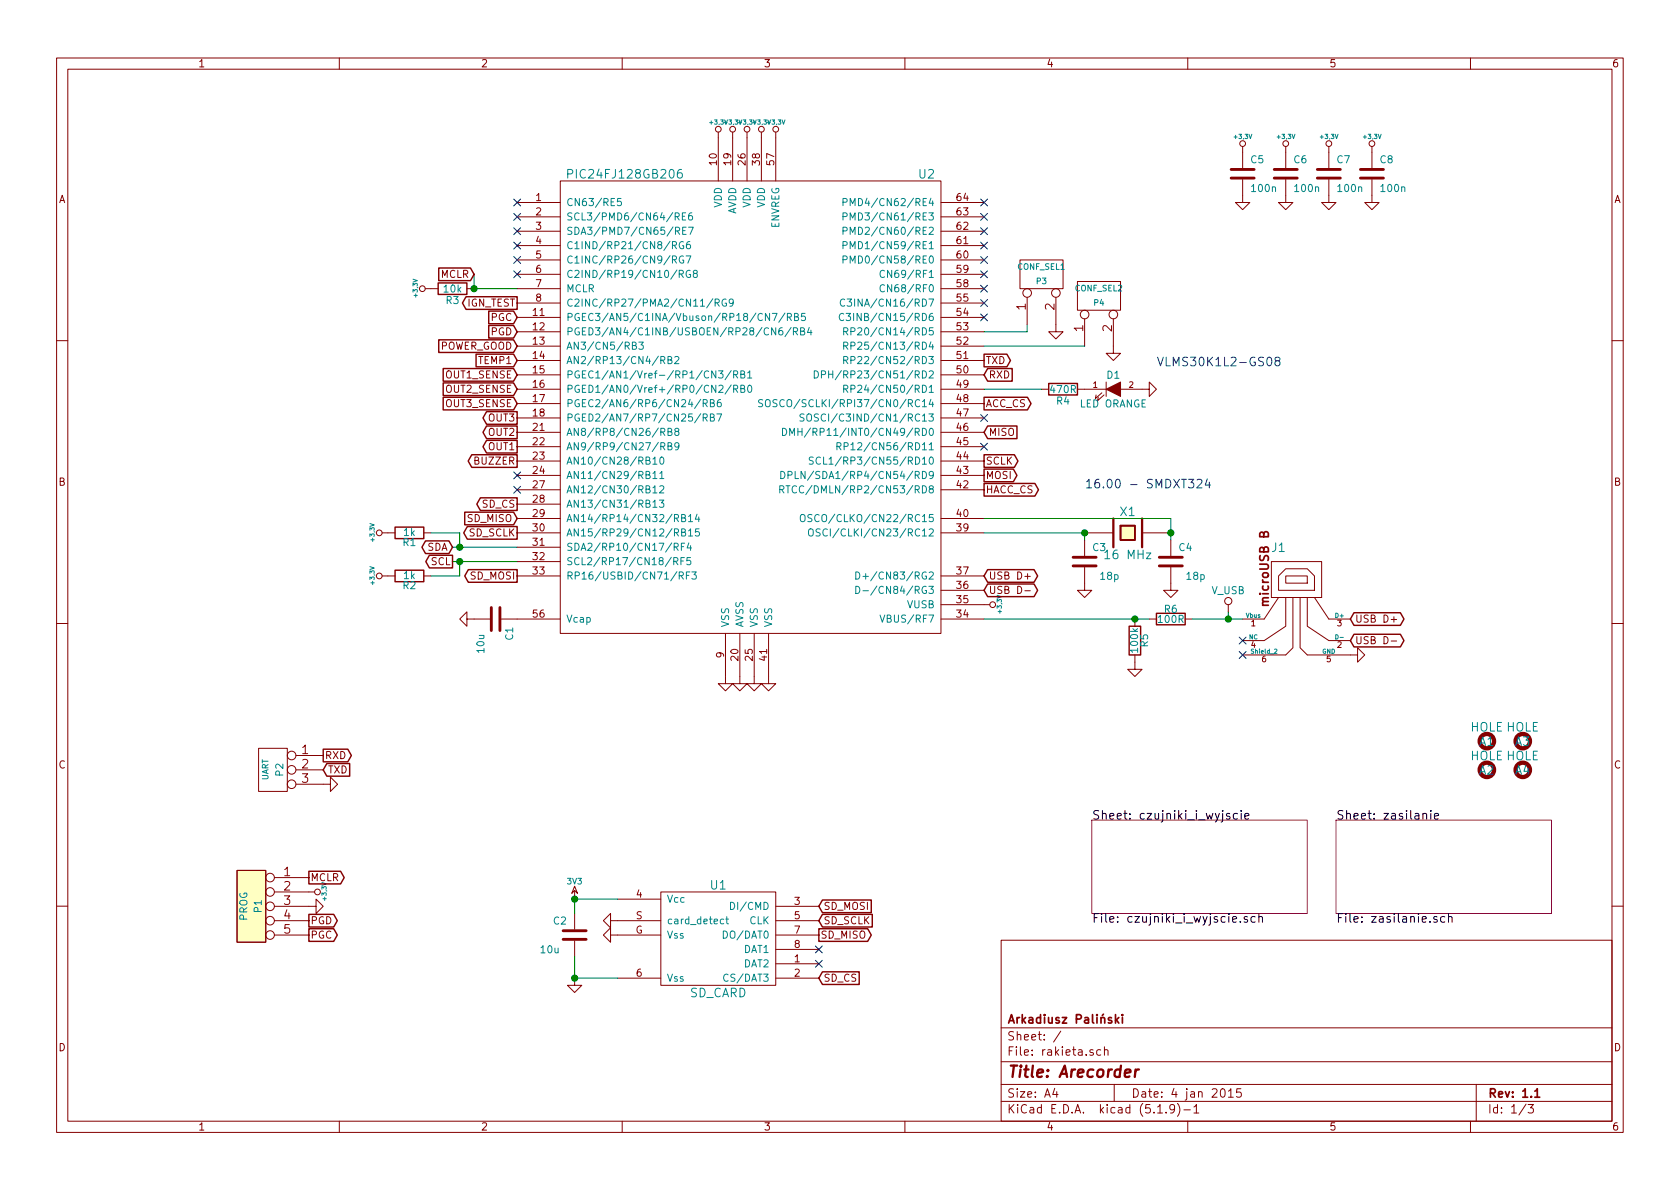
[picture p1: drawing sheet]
EESchema Schematic File Version 4
LIBS:rakieta-cache
EELAYER 30 0
EELAYER END
$Descr A4 11693 8268
encoding utf-8
Sheet 1 3
Title "Arecorder"
Date "4 jan 2015"
Rev "1.1"
Comp "Arkadiusz Paliński"
Comment1 ""
Comment2 ""
Comment3 ""
Comment4 ""
$EndDescr
$Sheet
S 7600 5700 1500 650 
U 4D18A1F3
F0 "czujniki_i_wyjscie" 60
F1 "czujniki_i_wyjscie.sch" 60
$EndSheet
$Comp
L power:GND #PWR034
U 1 1
P 9250 1350
F 0 "#PWR034" H 9250 1350 30  0001 C CNN
F 1 "GND" H 9250 1280 30  0001 C CNN
F 2 "" H 9250 1350 60  0001 C CNN
F 3 "" H 9250 1350 60  0001 C CNN
	1    9250 1350
	1    0    0    -1  
$EndComp
$Comp
L power:GND #PWR032
U 1 1
P 8950 1350
F 0 "#PWR032" H 8950 1350 30  0001 C CNN
F 1 "GND" H 8950 1280 30  0001 C CNN
F 2 "" H 8950 1350 60  0001 C CNN
F 3 "" H 8950 1350 60  0001 C CNN
	1    8950 1350
	1    0    0    -1  
$EndComp
$Comp
L power:GND #PWR030
U 1 1
P 8650 1350
F 0 "#PWR030" H 8650 1350 30  0001 C CNN
F 1 "GND" H 8650 1280 30  0001 C CNN
F 2 "" H 8650 1350 60  0001 C CNN
F 3 "" H 8650 1350 60  0001 C CNN
	1    8650 1350
	1    0    0    -1  
$EndComp
$Comp
L rakieta-rescue:+3,3V #PWR029
U 1 1
P 8650 1050
F 0 "#PWR029" H 8650 1010 30  0001 C CNN
F 1 "+3,3V" H 8650 1160 30  0000 C CNN
F 2 "" H 8650 1050 60  0001 C CNN
F 3 "" H 8650 1050 60  0001 C CNN
	1    8650 1050
	1    0    0    -1  
$EndComp
$Comp
L rakieta-rescue:+3,3V #PWR031
U 1 1
P 8950 1050
F 0 "#PWR031" H 8950 1010 30  0001 C CNN
F 1 "+3,3V" H 8950 1160 30  0000 C CNN
F 2 "" H 8950 1050 60  0001 C CNN
F 3 "" H 8950 1050 60  0001 C CNN
	1    8950 1050
	1    0    0    -1  
$EndComp
$Comp
L rakieta-rescue:+3,3V #PWR033
U 1 1
P 9250 1050
F 0 "#PWR033" H 9250 1010 30  0001 C CNN
F 1 "+3,3V" H 9250 1160 30  0000 C CNN
F 2 "" H 9250 1050 60  0001 C CNN
F 3 "" H 9250 1050 60  0001 C CNN
	1    9250 1050
	1    0    0    -1  
$EndComp
$Comp
L rakieta-rescue:3V3 #PWR08
U 1 1
P 4000 6250
F 0 "#PWR08" H 4000 6350 40  0001 C CNN
F 1 "3V3" H 4000 6375 40  0000 C CNN
F 2 "" H 4000 6250 60  0001 C CNN
F 3 "" H 4000 6250 60  0001 C CNN
	1    4000 6250
	1    0    0    -1  
$EndComp
Text GLabel 6850 2500 2    50   Output ~ 0
TXD
Text GLabel 6850 2600 2    50   Input ~ 0
RXD
Text GLabel 2250 5250 2    50   Output ~ 0
RXD
Text GLabel 2250 5350 2    50   Input ~ 0
TXD
Text Notes 7550 3400 0    60   ~ 0
16.00 - SMDXT324
Text GLabel 3600 3500 0    50   Output ~ 0
SD_CS
Text GLabel 3600 4000 0    50   Output ~ 0
SD_MOSI
Text GLabel 3600 3700 0    50   Output ~ 0
SD_SCLK
Text GLabel 3600 3600 0    50   Input ~ 0
SD_MISO
Text GLabel 5700 6800 2    50   Input ~ 0
SD_CS
Text GLabel 5700 6500 2    50   Output ~ 0
SD_MISO
Text GLabel 5700 6400 2    50   Input ~ 0
SD_SCLK
Text GLabel 5700 6300 2    50   Input ~ 0
SD_MOSI
Text GLabel 6850 3200 2    50   Output ~ 0
SCLK
Text GLabel 6850 3300 2    50   Output ~ 0
MOSI
Text GLabel 2150 6500 2    50   Output ~ 0
PGC
Text GLabel 2150 6400 2    50   Output ~ 0
PGD
$Comp
L power:GND #PWR02
U 1 1
P 2150 6300
F 0 "#PWR02" H 2150 6300 30  0001 C CNN
F 1 "GND" H 2150 6230 30  0001 C CNN
F 2 "" H 2150 6300 60  0001 C CNN
F 3 "" H 2150 6300 60  0001 C CNN
	1    2150 6300
	0    -1   1    0   
$EndComp
$Comp
L rakieta-rescue:+3,3V #PWR01
U 1 1
P 2150 6200
F 0 "#PWR01" H 2150 6160 30  0001 C CNN
F 1 "+3,3V" H 2150 6310 30  0000 C CNN
F 2 "" H 2150 6200 60  0001 C CNN
F 3 "" H 2150 6200 60  0001 C CNN
	1    2150 6200
	0    1    -1   0   
$EndComp
$Comp
L rakieta-rescue:CONN_5 P1
U 1 1
P 1750 6300
F 0 "P1" V 1700 6300 50  0000 C CNN
F 1 "PROG" V 1800 6300 50  0000 C CNN
F 2 "arek:conn_goldpin_5" H 1750 6300 60  0001 C CNN
F 3 "" H 1750 6300 60  0001 C CNN
	1    1750 6300
	-1   0    0    -1  
$EndComp
Text GLabel 6850 3400 2    50   Output ~ 0
HACC_CS
Text GLabel 3600 2800 0    50   Input ~ 0
OUT3_SENSE
Text GLabel 3600 2700 0    50   Input ~ 0
OUT2_SENSE
Text GLabel 3600 2600 0    50   Input ~ 0
OUT1_SENSE
$Comp
L rakieta-rescue:+3,3V #PWR04
U 1 1
P 2700 3700
F 0 "#PWR04" H 2700 3660 30  0001 C CNN
F 1 "+3,3V" H 2700 3810 30  0000 C CNN
F 2 "" H 2700 3700 60  0001 C CNN
F 3 "" H 2700 3700 60  0001 C CNN
	1    2700 3700
	0    -1   1    0   
$EndComp
$Comp
L rakieta-rescue:+3,3V #PWR05
U 1 1
P 2700 4000
F 0 "#PWR05" H 2700 3960 30  0001 C CNN
F 1 "+3,3V" H 2700 4110 30  0000 C CNN
F 2 "" H 2700 4000 60  0001 C CNN
F 3 "" H 2700 4000 60  0001 C CNN
	1    2700 4000
	0    -1   1    0   
$EndComp
$Comp
L Device:R R1
U 1 1
P 2850 3700
F 0 "R1" V 2780 3700 50  0000 C CNN
F 1 "1k" V 2850 3700 50  0000 C CNN
F 2 "arek:SM0603" H 2850 3700 60  0001 C CNN
F 3 "" H 2850 3700 60  0001 C CNN
	1    2850 3700
	0    -1   -1   0   
$EndComp
$Comp
L Device:R R2
U 1 1
P 2850 4000
F 0 "R2" V 2780 4000 50  0000 C CNN
F 1 "1k" V 2850 4000 50  0000 C CNN
F 2 "arek:SM0603" H 2850 4000 60  0001 C CNN
F 3 "" H 2850 4000 60  0001 C CNN
	1    2850 4000
	0    -1   -1   0   
$EndComp
$Comp
L power:GND #PWR027
U 1 1
P 8150 4050
F 0 "#PWR027" H 8150 4050 30  0001 C CNN
F 1 "GND" H 8150 3980 30  0001 C CNN
F 2 "" H 8150 4050 60  0001 C CNN
F 3 "" H 8150 4050 60  0001 C CNN
	1    8150 4050
	1    0    0    -1  
$EndComp
$Comp
L power:GND #PWR023
U 1 1
P 7550 4050
F 0 "#PWR023" H 7550 4050 30  0001 C CNN
F 1 "GND" H 7550 3980 30  0001 C CNN
F 2 "" H 7550 4050 60  0001 C CNN
F 3 "" H 7550 4050 60  0001 C CNN
	1    7550 4050
	1    0    0    -1  
$EndComp
$Comp
L Device:C C4
U 1 1
P 8150 3900
F 0 "C4" H 8200 4000 50  0000 L CNN
F 1 "18p" H 8250 3800 50  0000 L CNN
F 2 "arek:SM0603" H 8150 3900 60  0001 C CNN
F 3 "" H 8150 3900 60  0001 C CNN
	1    8150 3900
	1    0    0    -1  
$EndComp
$Comp
L Device:C C3
U 1 1
P 7550 3900
F 0 "C3" H 7600 4000 50  0000 L CNN
F 1 "18p" H 7650 3800 50  0000 L CNN
F 2 "arek:SM0603" H 7550 3900 60  0001 C CNN
F 3 "" H 7550 3900 60  0001 C CNN
	1    7550 3900
	1    0    0    -1  
$EndComp
$Comp
L rakieta-rescue:CRYSTAL X1
U 1 1
P 7850 3700
F 0 "X1" H 7850 3850 60  0000 C CNN
F 1 "16 MHz" H 7850 3550 60  0000 C CNN
F 2 "arek:HC-3.4x2.7" H 7850 3700 60  0001 C CNN
F 3 "" H 7850 3700 60  0001 C CNN
	1    7850 3700
	1    0    0    -1  
$EndComp
$Comp
L Device:C C2
U 1 1
P 4000 6500
F 0 "C2" H 4050 6600 50  0000 L CNN
F 1 "10u" H 4100 6400 50  0000 L CNN
F 2 "arek:SM0805" H 4000 6500 60  0001 C CNN
F 3 "" H 4000 6500 60  0001 C CNN
	1    4000 6500
	-1   0    0    -1  
$EndComp
$Comp
L power:GND #PWR07
U 1 1
P 3300 4300
F 0 "#PWR07" H 3300 4300 30  0001 C CNN
F 1 "GND" H 3300 4230 30  0001 C CNN
F 2 "" H 3300 4300 60  0001 C CNN
F 3 "" H 3300 4300 60  0001 C CNN
	1    3300 4300
	0    1    1    0   
$EndComp
$Comp
L Device:C C1
U 1 1
P 3450 4300
F 0 "C1" H 3500 4400 50  0000 L CNN
F 1 "10u" H 3550 4200 50  0000 L CNN
F 2 "arek:SM0805" H 3450 4300 60  0001 C CNN
F 3 "" H 3450 4300 60  0001 C CNN
	1    3450 4300
	0    1    1    0   
$EndComp
$Comp
L rakieta-rescue:CONN_3 P2
U 1 1
P 1900 5350
F 0 "P2" V 1850 5350 50  0000 C CNN
F 1 "UART" V 1950 5350 40  0000 C CNN
F 2 "arek:conn_goldpin_3" H 1900 5350 60  0001 C CNN
F 3 "" H 1900 5350 60  0001 C CNN
	1    1900 5350
	-1   0    0    -1  
$EndComp
Text GLabel 3150 3900 0    50   Output ~ 0
SCL
Text GLabel 3150 3800 0    50   BiDi ~ 0
SDA
Text GLabel 6850 2800 2    50   Output ~ 0
ACC_CS
Text GLabel 3600 2300 0    50   Input ~ 0
PGD
Text GLabel 3600 2200 0    50   Input ~ 0
PGC
Text GLabel 2150 6100 2    50   Output ~ 0
MCLR
$Comp
L Device:C C5
U 1 1
P 8650 1200
F 0 "C5" H 8700 1300 50  0000 L CNN
F 1 "100n" H 8700 1100 50  0000 L CNN
F 2 "arek:SM0603" H 8650 1200 60  0001 C CNN
F 3 "" H 8650 1200 60  0001 C CNN
	1    8650 1200
	1    0    0    -1  
$EndComp
$Comp
L Device:C C7
U 1 1
P 9250 1200
F 0 "C7" H 9300 1300 50  0000 L CNN
F 1 "100n" H 9300 1100 50  0000 L CNN
F 2 "arek:SM0603" H 9250 1200 60  0001 C CNN
F 3 "" H 9250 1200 60  0001 C CNN
	1    9250 1200
	1    0    0    -1  
$EndComp
$Comp
L power:GND #PWR03
U 1 1
P 2250 5450
F 0 "#PWR03" H 2250 5450 30  0001 C CNN
F 1 "GND" H 2250 5380 30  0001 C CNN
F 2 "" H 2250 5450 60  0001 C CNN
F 3 "" H 2250 5450 60  0001 C CNN
	1    2250 5450
	0    -1   1    0   
$EndComp
Text Notes 8050 2550 0    60   ~ 0
VLMS30K1L2-GS08
Text GLabel 3600 2400 0    50   Input ~ 0
POWER_GOOD
Text GLabel 3600 3200 0    50   Output ~ 0
BUZZER
Text GLabel 3600 2100 0    50   Output ~ 0
IGN_TEST
$Comp
L rakieta-rescue:HOLE A3
U 1 1
P 10600 5150
F 0 "A3" H 10600 5150 60  0000 C CNN
F 1 "HOLE" H 10600 5250 60  0000 C CNN
F 2 "arek:HOLE_3mm" H 10600 5150 60  0001 C CNN
F 3 "" H 10600 5150 60  0001 C CNN
	1    10600 5150
	1    0    0    -1  
$EndComp
$Comp
L rakieta-rescue:HOLE A4
U 1 1
P 10600 5350
F 0 "A4" H 10600 5350 60  0000 C CNN
F 1 "HOLE" H 10600 5450 60  0000 C CNN
F 2 "arek:HOLE_3mm" H 10600 5350 60  0001 C CNN
F 3 "" H 10600 5350 60  0001 C CNN
	1    10600 5350
	1    0    0    -1  
$EndComp
$Comp
L rakieta-rescue:HOLE A2
U 1 1
P 10350 5350
F 0 "A2" H 10350 5350 60  0000 C CNN
F 1 "HOLE" H 10350 5450 60  0000 C CNN
F 2 "arek:HOLE_3mm" H 10350 5350 60  0001 C CNN
F 3 "" H 10350 5350 60  0001 C CNN
	1    10350 5350
	1    0    0    -1  
$EndComp
$Comp
L rakieta-rescue:HOLE A1
U 1 1
P 10350 5150
F 0 "A1" H 10350 5150 60  0000 C CNN
F 1 "HOLE" H 10350 5250 60  0000 C CNN
F 2 "arek:HOLE_3mm" H 10350 5150 60  0001 C CNN
F 3 "" H 10350 5150 60  0001 C CNN
	1    10350 5150
	1    0    0    -1  
$EndComp
$Comp
L Device:R R4
U 1 1
P 7400 2700
F 0 "R4" V 7480 2700 50  0000 C CNN
F 1 "470R" V 7400 2700 50  0000 C CNN
F 2 "arek:SM0603" H 7400 2700 60  0001 C CNN
F 3 "" H 7400 2700 60  0001 C CNN
	1    7400 2700
	0    1    1    0   
$EndComp
$Comp
L rakieta-rescue:LED D1
U 1 1
P 7750 2700
F 0 "D1" H 7750 2800 50  0000 C CNN
F 1 "LED ORANGE" H 7750 2600 50  0000 C CNN
F 2 "arek:SM1210_DIODE" H 7750 2700 60  0001 C CNN
F 3 "" H 7750 2700 60  0001 C CNN
	1    7750 2700
	1    0    0    -1  
$EndComp
$Comp
L power:GND #PWR026
U 1 1
P 7950 2700
F 0 "#PWR026" H 7950 2700 30  0001 C CNN
F 1 "GND" H 7950 2630 30  0001 C CNN
F 2 "" H 7950 2700 60  0001 C CNN
F 3 "" H 7950 2700 60  0001 C CNN
	1    7950 2700
	0    -1   -1   0   
$EndComp
Text GLabel 6850 3000 2    50   Input ~ 0
MISO
Text GLabel 3600 2500 0    50   Input ~ 0
TEMP1
NoConn ~ 5700 6700
NoConn ~ 5700 6600
$Comp
L power:GND #PWR09
U 1 1
P 4000 6800
F 0 "#PWR09" H 4000 6800 30  0001 C CNN
F 1 "GND" H 4000 6730 30  0001 C CNN
F 2 "" H 4000 6800 60  0001 C CNN
F 3 "" H 4000 6800 60  0001 C CNN
	1    4000 6800
	1    0    0    -1  
$EndComp
Text GLabel 3600 2900 0    50   Output ~ 0
OUT3
Text GLabel 3600 3000 0    50   Output ~ 0
OUT2
Text GLabel 3600 3100 0    50   Output ~ 0
OUT1
$Sheet
S 9300 5700 1500 650 
U 4D189484
F0 "zasilanie" 60
F1 "zasilanie.sch" 60
$EndSheet
$Comp
L Device:C C6
U 1 1
P 8950 1200
F 0 "C6" H 9000 1300 50  0000 L CNN
F 1 "100n" H 9000 1100 50  0000 L CNN
F 2 "arek:SM0603" H 8950 1200 60  0001 C CNN
F 3 "" H 8950 1200 60  0001 C CNN
	1    8950 1200
	1    0    0    -1  
$EndComp
$Comp
L rakieta-rescue:SD_CARD U1
U 1 1
P 5000 6550
F 0 "U1" H 5000 6950 60  0000 C CNN
F 1 "SD_CARD" H 5000 6200 60  0000 C CNN
F 2 "arek:MICRO_SD_CARD_SLOT" H 5000 6550 60  0001 C CNN
F 3 "" H 5000 6550 60  0001 C CNN
	1    5000 6550
	1    0    0    -1  
$EndComp
$Comp
L rakieta-rescue:+3,3V #PWR06
U 1 1
P 3000 2000
F 0 "#PWR06" H 3000 1960 30  0001 C CNN
F 1 "+3,3V" H 3000 2110 30  0000 C CNN
F 2 "" H 3000 2000 60  0001 C CNN
F 3 "" H 3000 2000 60  0001 C CNN
	1    3000 2000
	0    -1   -1   0   
$EndComp
$Comp
L Device:R R3
U 1 1
P 3150 2000
F 0 "R3" V 3230 2000 50  0000 C CNN
F 1 "10k" V 3150 2000 50  0000 C CNN
F 2 "arek:SM0603" H 3150 2000 60  0001 C CNN
F 3 "" H 3150 2000 60  0001 C CNN
	1    3150 2000
	0    1    1    0   
$EndComp
Text GLabel 3300 1900 0    50   Input ~ 0
MCLR
$Comp
L rakieta-rescue:CONN_2 P3
U 1 1
P 7250 1900
F 0 "P3" V 7200 1900 40  0000 C CNN
F 1 "CONF_SEL1" V 7300 1900 40  0000 C CNN
F 2 "arek:conn_goldpin_2" H 7250 1900 60  0001 C CNN
F 3 "" H 7250 1900 60  0000 C CNN
	1    7250 1900
	0    -1   -1   0   
$EndComp
$Comp
L rakieta-rescue:CONN_2 P4
U 1 1
P 7650 2050
F 0 "P4" V 7600 2050 40  0000 C CNN
F 1 "CONF_SEL2" V 7700 2050 40  0000 C CNN
F 2 "arek:conn_goldpin_2" H 7650 2050 60  0001 C CNN
F 3 "" H 7650 2050 60  0000 C CNN
	1    7650 2050
	0    -1   -1   0   
$EndComp
$Comp
L power:GND #PWR022
U 1 1
P 7350 2250
F 0 "#PWR022" H 7350 2250 30  0001 C CNN
F 1 "GND" H 7350 2180 30  0001 C CNN
F 2 "" H 7350 2250 60  0001 C CNN
F 3 "" H 7350 2250 60  0001 C CNN
	1    7350 2250
	1    0    0    -1  
$EndComp
$Comp
L power:GND #PWR024
U 1 1
P 7750 2400
F 0 "#PWR024" H 7750 2400 30  0001 C CNN
F 1 "GND" H 7750 2330 30  0001 C CNN
F 2 "" H 7750 2400 60  0001 C CNN
F 3 "" H 7750 2400 60  0001 C CNN
	1    7750 2400
	1    0    0    -1  
$EndComp
$Comp
L rakieta-rescue:PIC24FJ128GB206 U2
U 1 1
P 5200 2800
F 0 "U2" H 6450 4400 60  0000 C CNN
F 1 "PIC24FJ128GB206" H 4350 4400 60  0000 C CNN
F 2 "arek:TQFP_64" H 5100 2200 60  0001 C CNN
F 3 "~" H 5100 2200 60  0000 C CNN
	1    5200 2800
	1    0    0    -1  
$EndComp
$Comp
L rakieta-rescue:+3,3V #PWR020
U 1 1
P 5400 950
F 0 "#PWR020" H 5400 910 30  0001 C CNN
F 1 "+3,3V" H 5400 1060 30  0000 C CNN
F 2 "" H 5400 950 60  0001 C CNN
F 3 "" H 5400 950 60  0001 C CNN
	1    5400 950 
	1    0    0    -1  
$EndComp
$Comp
L rakieta-rescue:+3,3V #PWR018
U 1 1
P 5300 950
F 0 "#PWR018" H 5300 910 30  0001 C CNN
F 1 "+3,3V" H 5300 1060 30  0000 C CNN
F 2 "" H 5300 950 60  0001 C CNN
F 3 "" H 5300 950 60  0001 C CNN
	1    5300 950 
	1    0    0    -1  
$EndComp
$Comp
L rakieta-rescue:+3,3V #PWR016
U 1 1
P 5200 950
F 0 "#PWR016" H 5200 910 30  0001 C CNN
F 1 "+3,3V" H 5200 1060 30  0000 C CNN
F 2 "" H 5200 950 60  0001 C CNN
F 3 "" H 5200 950 60  0001 C CNN
	1    5200 950 
	1    0    0    -1  
$EndComp
$Comp
L rakieta-rescue:+3,3V #PWR014
U 1 1
P 5100 950
F 0 "#PWR014" H 5100 910 30  0001 C CNN
F 1 "+3,3V" H 5100 1060 30  0000 C CNN
F 2 "" H 5100 950 60  0001 C CNN
F 3 "" H 5100 950 60  0001 C CNN
	1    5100 950 
	1    0    0    -1  
$EndComp
$Comp
L rakieta-rescue:+3,3V #PWR012
U 1 1
P 5000 950
F 0 "#PWR012" H 5000 910 30  0001 C CNN
F 1 "+3,3V" H 5000 1060 30  0000 C CNN
F 2 "" H 5000 950 60  0001 C CNN
F 3 "" H 5000 950 60  0001 C CNN
	1    5000 950 
	1    0    0    -1  
$EndComp
$Comp
L power:GND #PWR013
U 1 1
P 5050 4700
F 0 "#PWR013" H 5050 4700 30  0001 C CNN
F 1 "GND" H 5050 4630 30  0001 C CNN
F 2 "" H 5050 4700 60  0001 C CNN
F 3 "" H 5050 4700 60  0001 C CNN
	1    5050 4700
	1    0    0    -1  
$EndComp
$Comp
L power:GND #PWR015
U 1 1
P 5150 4700
F 0 "#PWR015" H 5150 4700 30  0001 C CNN
F 1 "GND" H 5150 4630 30  0001 C CNN
F 2 "" H 5150 4700 60  0001 C CNN
F 3 "" H 5150 4700 60  0001 C CNN
	1    5150 4700
	1    0    0    -1  
$EndComp
$Comp
L power:GND #PWR017
U 1 1
P 5250 4700
F 0 "#PWR017" H 5250 4700 30  0001 C CNN
F 1 "GND" H 5250 4630 30  0001 C CNN
F 2 "" H 5250 4700 60  0001 C CNN
F 3 "" H 5250 4700 60  0001 C CNN
	1    5250 4700
	1    0    0    -1  
$EndComp
$Comp
L power:GND #PWR019
U 1 1
P 5350 4700
F 0 "#PWR019" H 5350 4700 30  0001 C CNN
F 1 "GND" H 5350 4630 30  0001 C CNN
F 2 "" H 5350 4700 60  0001 C CNN
F 3 "" H 5350 4700 60  0001 C CNN
	1    5350 4700
	1    0    0    -1  
$EndComp
$Comp
L Device:R R5
U 1 1
P 7900 4450
F 0 "R5" V 7830 4450 50  0000 C CNN
F 1 "100k" V 7900 4450 50  0000 C CNN
F 2 "arek:SM0603" H 7900 4450 60  0001 C CNN
F 3 "" H 7900 4450 60  0001 C CNN
	1    7900 4450
	-1   0    0    1   
$EndComp
$Comp
L Device:R R6
U 1 1
P 8150 4300
F 0 "R6" V 8080 4300 50  0000 C CNN
F 1 "100R" V 8150 4300 50  0000 C CNN
F 2 "arek:SM0603" H 8150 4300 60  0001 C CNN
F 3 "" H 8150 4300 60  0001 C CNN
	1    8150 4300
	0    1    1    0   
$EndComp
$Comp
L power:GND #PWR025
U 1 1
P 7900 4600
F 0 "#PWR025" H 7900 4600 30  0001 C CNN
F 1 "GND" H 7900 4530 30  0001 C CNN
F 2 "" H 7900 4600 60  0001 C CNN
F 3 "" H 7900 4600 60  0001 C CNN
	1    7900 4600
	1    0    0    -1  
$EndComp
Text GLabel 9400 4300 2    50   BiDi ~ 0
USB D+
Text GLabel 6850 4000 2    50   BiDi ~ 0
USB D+
Text GLabel 6850 4100 2    50   BiDi ~ 0
USB D-
Text GLabel 9400 4450 2    50   BiDi ~ 0
USB D-
$Comp
L power:GND #PWR035
U 1 1
P 9400 4550
F 0 "#PWR035" H 9400 4550 30  0001 C CNN
F 1 "GND" H 9400 4480 30  0001 C CNN
F 2 "" H 9400 4550 60  0001 C CNN
F 3 "" H 9400 4550 60  0001 C CNN
	1    9400 4550
	0    -1   -1   0   
$EndComp
NoConn ~ 8650 4550
NoConn ~ 8650 4450
$Comp
L rakieta-rescue:+3,3V #PWR021
U 1 1
P 6850 4200
F 0 "#PWR021" H 6850 4160 30  0001 C CNN
F 1 "+3,3V" H 6850 4310 30  0000 C CNN
F 2 "" H 6850 4200 60  0001 C CNN
F 3 "" H 6850 4200 60  0001 C CNN
	1    6850 4200
	0    1    1    0   
$EndComp
$Comp
L power:GND #PWR037
U 1 1
P 9550 1350
F 0 "#PWR037" H 9550 1350 30  0001 C CNN
F 1 "GND" H 9550 1280 30  0001 C CNN
F 2 "" H 9550 1350 60  0001 C CNN
F 3 "" H 9550 1350 60  0001 C CNN
	1    9550 1350
	1    0    0    -1  
$EndComp
$Comp
L rakieta-rescue:+3,3V #PWR036
U 1 1
P 9550 1050
F 0 "#PWR036" H 9550 1010 30  0001 C CNN
F 1 "+3,3V" H 9550 1160 30  0000 C CNN
F 2 "" H 9550 1050 60  0001 C CNN
F 3 "" H 9550 1050 60  0001 C CNN
	1    9550 1050
	1    0    0    -1  
$EndComp
$Comp
L Device:C C8
U 1 1
P 9550 1200
F 0 "C8" H 9600 1300 50  0000 L CNN
F 1 "100n" H 9600 1100 50  0000 L CNN
F 2 "arek:SM0603" H 9550 1200 60  0001 C CNN
F 3 "" H 9550 1200 60  0001 C CNN
	1    9550 1200
	1    0    0    -1  
$EndComp
NoConn ~ 3600 1400
NoConn ~ 3600 1500
NoConn ~ 3600 1600
NoConn ~ 3600 1700
NoConn ~ 3600 1800
NoConn ~ 3600 1900
NoConn ~ 3600 3300
NoConn ~ 3600 3400
NoConn ~ 6850 3100
NoConn ~ 6850 2900
NoConn ~ 6850 1400
NoConn ~ 6850 1500
NoConn ~ 6850 1600
NoConn ~ 6850 1700
NoConn ~ 6850 1800
NoConn ~ 6850 1900
NoConn ~ 6850 2000
NoConn ~ 6850 2100
NoConn ~ 6850 2200
$Comp
L rakieta-rescue:USB_B_micro J1
U 1 1
P 9050 4100
F 0 "J1" H 8900 4400 60  0000 C CNN
F 1 "USB_B_micro" H 9025 3500 60  0001 C CNN
F 2 "arek:USB_MICRO" H 9050 4100 60  0001 C CNN
F 3 "" H 9050 4100 60  0000 C CNN
	1    9050 4100
	1    0    0    -1  
$EndComp
$Comp
L rakieta-rescue:V_USB #PWR028
U 1 1
P 8550 4250
F 0 "#PWR028" H 8550 4100 50  0001 C CNN
F 1 "V_USB" H 8550 4400 50  0000 C CNN
F 2 "" H 8550 4250 60  0000 C CNN
F 3 "" H 8550 4250 60  0000 C CNN
	1    8550 4250
	1    0    0    -1  
$EndComp
Wire Wire Line
	4300 6250 4000 6250
Wire Wire Line
	3300 1900 3300 2000
Wire Wire Line
	7550 3700 6850 3700
Wire Wire Line
	4000 6250 4000 6350
Connection ~ 4000 6250
Connection ~ 4000 6800
Wire Wire Line
	6850 3600 8150 3600
Wire Wire Line
	8150 3600 8150 3700
Wire Wire Line
	3300 2000 3600 2000
Connection ~ 7550 3700
Connection ~ 3300 2000
Wire Wire Line
	4300 6800 4000 6800
Connection ~ 8150 3700
Wire Wire Line
	6850 4300 7900 4300
Connection ~ 7900 4300
Wire Wire Line
	3200 3700 3200 3800
Wire Wire Line
	3150 3800 3200 3800
Wire Wire Line
	3200 4000 3200 3900
Wire Wire Line
	3150 3900 3200 3900
Connection ~ 3200 3800
Connection ~ 3200 3900
Wire Wire Line
	7250 2700 6850 2700
Wire Wire Line
	3000 3700 3200 3700
Wire Wire Line
	3000 4000 3200 4000
Wire Wire Line
	6850 2300 7150 2300
Wire Wire Line
	6850 2400 7550 2400
Wire Wire Line
	8300 4300 8550 4300
Wire Wire Line
	7550 3750 7550 3700
Wire Wire Line
	7150 2300 7150 2250
Wire Wire Line
	4000 6800 4000 6650
Wire Wire Line
	8550 4250 8550 4300
Connection ~ 8550 4300
$Comp
L power:GND #PWR011
U 1 1
P 4300 6500
F 0 "#PWR011" H 4300 6500 30  0001 C CNN
F 1 "GND" H 4300 6430 30  0001 C CNN
F 2 "" H 4300 6500 60  0001 C CNN
F 3 "" H 4300 6500 60  0001 C CNN
	1    4300 6500
	0    1    1    0   
$EndComp
$Comp
L power:GND #PWR010
U 1 1
P 4300 6400
F 0 "#PWR010" H 4300 6400 30  0001 C CNN
F 1 "GND" H 4300 6330 30  0001 C CNN
F 2 "" H 4300 6400 60  0001 C CNN
F 3 "" H 4300 6400 60  0001 C CNN
	1    4300 6400
	0    1    1    0   
$EndComp
Wire Wire Line
	8150 3700 8150 3750
Wire Wire Line
	7900 4300 8000 4300
Wire Wire Line
	3200 3800 3600 3800
Wire Wire Line
	3200 3900 3600 3900
Wire Wire Line
	8550 4300 8650 4300
$EndSCHEMATC
